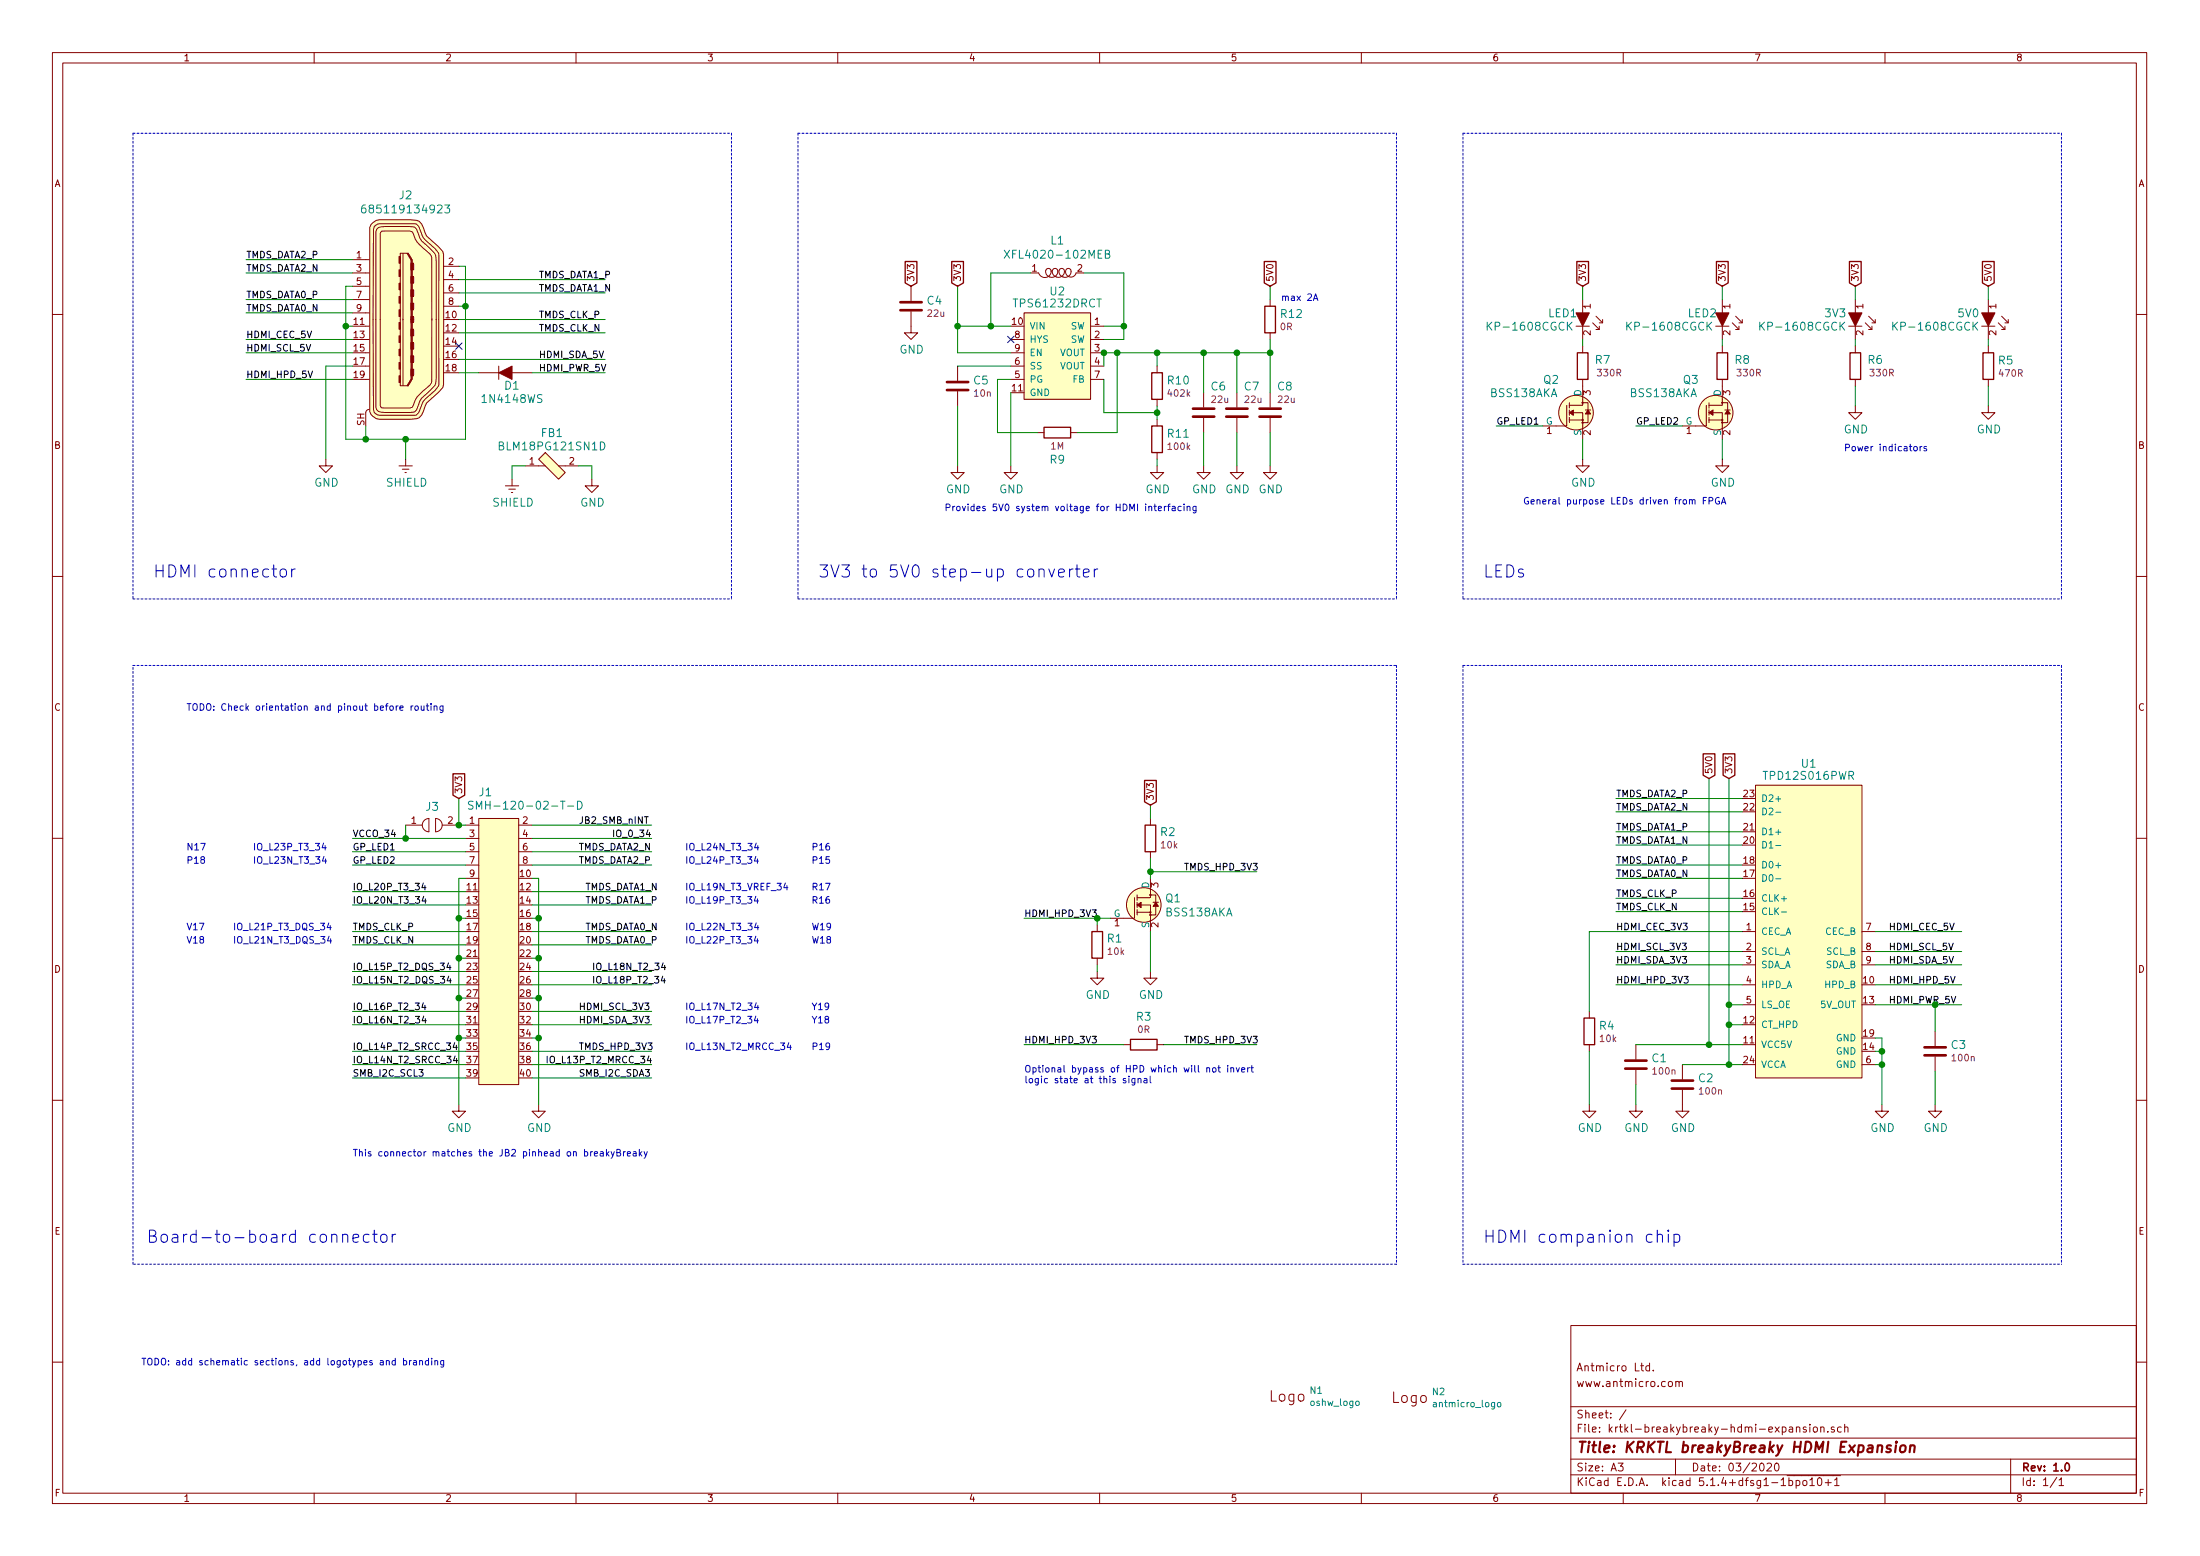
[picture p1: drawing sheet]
EESchema Schematic File Version 4
LIBS:krtkl-breakybreaky-hdmi-expansion-cache
EELAYER 30 0
EELAYER END
$Descr A3 16535 11693
encoding utf-8
Sheet 1 1
Title "KRKTL breakyBreaky HDMI Expansion"
Date "03/2020"
Rev "1.0"
Comp ""
Comment1 "www.antmicro.com"
Comment2 "Antmicro Ltd."
Comment3 ""
Comment4 ""
$EndDescr
$Comp
L antmicroResistors0402:R_10k_0402 R1
U 1 1
P 8250 7100
F 0 "R1" V 8295 7030 60  0000 R CNN
F 1 "R_10k_0402" H 8250 6950 60  0001 C CNN
F 2 "antmicro-footprints:0402-res" H 8450 7300 60  0001 L CNN
F 3 "" H 8250 7100 50  0001 C CNN
F 4 "VISHAY" H 8450 7500 60  0001 L CNN "Manufacturer"
F 5 "CRCW040210K0FKEDHP" H 8450 7400 60  0001 L CNN "MPN"
F 6 "10k" V 8197 7030 50  0000 R CNN "Val"
	1    8250 7100
	0    -1   -1   0   
$EndComp
$Comp
L antmicroTransistorsFETsMOSFETsSingle:BSS138AKA Q1
U 1 1
P 8650 6800
F 0 "Q1" H 8758 6853 60  0000 L CNN
F 1 "BSS138AKA" H 8758 6747 60  0000 L CNN
F 2 "antmicro-footprints:SOT-23-3" H 8850 7000 60  0001 L CNN
F 3 "https://www.onsemi.com/pub/Collateral/BSS138-D.PDF" H 8850 7100 60  0001 L CNN
F 4 "BSS138AKA" H 8850 7300 60  0001 L CNN "MPN"
F 5 "ON Semiconductor" H 8850 7900 60  0001 L CNN "Manufacturer"
	1    8650 6800
	1    0    0    -1  
$EndComp
Wire Wire Line
	2650 1950 1850 1950
Wire Wire Line
	2650 2050 1850 2050
Wire Wire Line
	2650 2250 1850 2250
Wire Wire Line
	2650 2350 1850 2350
Wire Wire Line
	2650 2550 1850 2550
Wire Wire Line
	2650 2650 1850 2650
Wire Wire Line
	2650 2850 1850 2850
Text Label 1850 1950 0    50   ~ 0
TMDS_DATA2_P
Text Label 1850 2050 0    50   ~ 0
TMDS_DATA2_N
Text Label 1850 2250 0    50   ~ 0
TMDS_DATA0_P
Text Label 1850 2350 0    50   ~ 0
TMDS_DATA0_N
Text Label 1850 2550 0    50   ~ 0
HDMI_CEC_5V
Text Label 1850 2650 0    50   ~ 0
HDMI_SCL_5V
Text Label 1850 2850 0    50   ~ 0
HDMI_HPD_5V
Wire Wire Line
	2650 2750 2450 2750
NoConn ~ 3450 2600
Wire Wire Line
	3450 2000 3500 2000
Wire Wire Line
	3500 2000 3500 2300
Wire Wire Line
	3450 2300 3500 2300
Connection ~ 3500 2300
Wire Wire Line
	3450 2800 3600 2800
$Comp
L power:GND #PWR03
U 1 1
P 2450 3450
F 0 "#PWR03" H 2450 3200 50  0001 C CNN
F 1 "GND" H 2455 3277 60  0000 C CNN
F 2 "" H 2450 3450 50  0001 C CNN
F 3 "" H 2450 3450 50  0001 C CNN
	1    2450 3450
	1    0    0    -1  
$EndComp
Wire Wire Line
	8350 6900 8250 6900
Text Label 7700 6900 0    50   ~ 0
HDMI_HPD_3V3
Wire Wire Line
	8250 6950 8250 6900
Connection ~ 8250 6900
Wire Wire Line
	8250 6900 7700 6900
Wire Wire Line
	8250 7250 8250 7300
Wire Wire Line
	8650 7000 8650 7300
$Comp
L power:GND #PWR01
U 1 1
P 8250 7300
F 0 "#PWR01" H 8250 7050 50  0001 C CNN
F 1 "GND" H 8255 7127 60  0000 C CNN
F 2 "" H 8250 7300 50  0001 C CNN
F 3 "" H 8250 7300 50  0001 C CNN
	1    8250 7300
	1    0    0    -1  
$EndComp
$Comp
L power:GND #PWR02
U 1 1
P 8650 7300
F 0 "#PWR02" H 8650 7050 50  0001 C CNN
F 1 "GND" H 8655 7127 60  0000 C CNN
F 2 "" H 8650 7300 50  0001 C CNN
F 3 "" H 8650 7300 50  0001 C CNN
	1    8650 7300
	1    0    0    -1  
$EndComp
Text GLabel 8650 6050 1    50   Input ~ 0
3V3
$Comp
L antmicroRectangularConnectorsHeadersFemalePins:SMH-120-02-T-D J1
U 1 1
P 3600 6150
F 0 "J1" H 3650 6350 60  0000 C CNN
F 1 "SMH-120-02-T-D" H 3950 6250 60  0000 C CNN
F 2 "antmicro-footprints:SMH-120-02-T-D" H 3200 3990 60  0001 L CNN
F 3 "https://www.samtec.com/products/smh-120-02-t-d" H 4600 5400 60  0001 L CNN
F 4 "SMH-120-02-T-D" H 3300 4250 60  0001 L CNN "MPN"
F 5 "SAMTEC" H 3450 4150 60  0001 L CNN "Manufacturer"
	1    3600 6150
	1    0    0    -1  
$EndComp
$Comp
L antmicroInterfaceControllers:TPD12S016PWR U1
U 1 1
P 13200 5900
F 0 "U1" H 13600 6065 60  0000 C CNN
F 1 "TPD12S016PWR" H 13600 5974 60  0000 C CNN
F 2 "antmicro-footprints:TPD12S016PWR" H 13200 5900 50  0001 C CNN
F 3 "http://www.ti.com/lit/ds/symlink/tpd12s016.pdf" H 13200 5900 50  0001 C CNN
	1    13200 5900
	1    0    0    -1  
$EndComp
Wire Wire Line
	3500 6400 2650 6400
Wire Wire Line
	3500 6500 2650 6500
Wire Wire Line
	3500 6700 2650 6700
Wire Wire Line
	3500 6800 2650 6800
Wire Wire Line
	3500 7000 2650 7000
Wire Wire Line
	3500 7100 2650 7100
Wire Wire Line
	3500 7300 2650 7300
Wire Wire Line
	3500 7400 2650 7400
Wire Wire Line
	3500 7600 2650 7600
Wire Wire Line
	3500 7700 2650 7700
Wire Wire Line
	3500 7900 2650 7900
Wire Wire Line
	4900 6200 4000 6200
Wire Wire Line
	4900 6300 4000 6300
Wire Wire Line
	4900 6400 4000 6400
Wire Wire Line
	4900 6500 4000 6500
Wire Wire Line
	4900 6700 4000 6700
Wire Wire Line
	4900 6800 4000 6800
Wire Wire Line
	4900 7000 4000 7000
Wire Wire Line
	4900 7100 4000 7100
Wire Wire Line
	4900 7300 4000 7300
Wire Wire Line
	4900 7400 4000 7400
Wire Wire Line
	4900 7600 4000 7600
Wire Wire Line
	4900 7700 4000 7700
Wire Wire Line
	4900 7900 4000 7900
Wire Wire Line
	4900 8000 4000 8000
Wire Wire Line
	4900 8100 4000 8100
Wire Wire Line
	3500 8000 2650 8000
Wire Wire Line
	3500 8100 2650 8100
Text Label 2650 6300 0    50   ~ 0
VCCO_34
Text Label 2650 6700 0    50   ~ 0
IO_L20P_T3_34
Text Label 2650 6800 0    50   ~ 0
IO_L20N_T3_34
Text Label 2650 7300 0    50   ~ 0
IO_L15P_T2_DQS_34
Text Label 2650 7400 0    50   ~ 0
IO_L15N_T2_DQS_34
Text Label 2650 7600 0    50   ~ 0
IO_L16P_T2_34
Text Label 2650 7700 0    50   ~ 0
IO_L16N_T2_34
Text Label 2650 7900 0    50   ~ 0
IO_L14P_T2_SRCC_34
Text Label 2650 8000 0    50   ~ 0
IO_L14N_T2_SRCC_34
Text Label 2650 8100 0    50   ~ 0
SMB_I2C_SCL3
Text Label 4600 6300 0    50   ~ 0
IO_0_34
Text Label 4100 8000 0    50   ~ 0
IO_L13P_T2_MRCC_34
Text Label 4350 8100 0    50   ~ 0
SMB_I2C_SDA3
Text Label 4350 6200 0    50   ~ 0
JB2_SMB_nINT
Wire Wire Line
	3500 6600 3450 6600
Wire Wire Line
	3450 6600 3450 6900
Wire Wire Line
	4000 6600 4050 6600
Wire Wire Line
	4050 6600 4050 6900
Wire Wire Line
	3500 7800 3450 7800
Connection ~ 3450 7800
Wire Wire Line
	3450 7800 3450 8300
Wire Wire Line
	3500 7500 3450 7500
Connection ~ 3450 7500
Wire Wire Line
	3450 7500 3450 7800
Wire Wire Line
	3500 7200 3450 7200
Connection ~ 3450 7200
Wire Wire Line
	3450 7200 3450 7500
Wire Wire Line
	3500 6900 3450 6900
Connection ~ 3450 6900
Wire Wire Line
	3450 6900 3450 7200
Wire Wire Line
	4000 6900 4050 6900
Connection ~ 4050 6900
Wire Wire Line
	4050 6900 4050 7200
Wire Wire Line
	4000 7200 4050 7200
Connection ~ 4050 7200
Wire Wire Line
	4050 7200 4050 7500
Wire Wire Line
	4000 7500 4050 7500
Connection ~ 4050 7500
Wire Wire Line
	4050 7500 4050 7800
Wire Wire Line
	4000 7800 4050 7800
Connection ~ 4050 7800
Wire Wire Line
	4050 7800 4050 8300
$Comp
L power:GND #PWR06
U 1 1
P 3450 8300
F 0 "#PWR06" H 3450 8050 50  0001 C CNN
F 1 "GND" H 3455 8127 60  0000 C CNN
F 2 "" H 3450 8300 50  0001 C CNN
F 3 "" H 3450 8300 50  0001 C CNN
	1    3450 8300
	1    0    0    -1  
$EndComp
$Comp
L power:GND #PWR07
U 1 1
P 4050 8300
F 0 "#PWR07" H 4050 8050 50  0001 C CNN
F 1 "GND" H 4055 8127 60  0000 C CNN
F 2 "" H 4050 8300 50  0001 C CNN
F 3 "" H 4050 8300 50  0001 C CNN
	1    4050 8300
	1    0    0    -1  
$EndComp
Text Label 12150 6000 0    50   ~ 0
TMDS_DATA2_P
Text Label 12150 6100 0    50   ~ 0
TMDS_DATA2_N
Text Label 12150 6250 0    50   ~ 0
TMDS_DATA1_P
Text Label 12150 6350 0    50   ~ 0
TMDS_DATA1_N
Text Label 12150 6500 0    50   ~ 0
TMDS_DATA0_P
Text Label 12150 6600 0    50   ~ 0
TMDS_DATA0_N
Text Label 12150 6750 0    50   ~ 0
TMDS_CLK_P
Text Label 12150 6850 0    50   ~ 0
TMDS_CLK_N
Text Label 12150 7000 0    50   ~ 0
HDMI_CEC_3V3
Text Label 12150 7150 0    50   ~ 0
HDMI_SCL_3V3
Text Label 12150 7250 0    50   ~ 0
HDMI_SDA_3V3
Text Label 12150 7400 0    50   ~ 0
HDMI_HPD_3V3
Text Label 14200 7000 0    50   ~ 0
HDMI_CEC_5V
Text Label 14200 7150 0    50   ~ 0
HDMI_SCL_5V
Text Label 14200 7250 0    50   ~ 0
HDMI_SDA_5V
Text Label 14200 7400 0    50   ~ 0
HDMI_HPD_5V
Wire Wire Line
	13100 6000 12150 6000
Wire Wire Line
	13100 6100 12150 6100
Wire Wire Line
	13100 6250 12150 6250
Wire Wire Line
	13100 6350 12150 6350
Wire Wire Line
	13100 6500 12150 6500
Wire Wire Line
	13100 6600 12150 6600
Wire Wire Line
	13100 6750 12150 6750
Wire Wire Line
	13100 6850 12150 6850
Wire Wire Line
	13100 7000 11950 7000
Wire Wire Line
	13100 7150 12150 7150
Wire Wire Line
	13100 7250 12150 7250
Wire Wire Line
	13100 7400 12150 7400
$Comp
L antmicroCapacitors0402:C_100n_0402_6V3 C1
U 1 1
P 12300 8000
F 0 "C1" H 12185 7955 60  0000 R CNN
F 1 "C_100n_0402_6V3" H 12300 7850 60  0001 C CNN
F 2 "antmicro-footprints:0402-cap" H 12500 8200 60  0001 L CNN
F 3 "" H 12300 8000 50  0001 C CNN
F 4 "Walsin" H 12500 8400 60  0001 L CNN "Manufacturer"
F 5 "0402X104K6R3CT" H 12500 8300 60  0001 L CNN "MPN"
F 6 "100n" H 12185 8053 50  0000 R CNN "Val"
	1    12300 8000
	-1   0    0    1   
$EndComp
$Comp
L antmicroCapacitors0402:C_100n_0402_6V3 C2
U 1 1
P 12650 8150
F 0 "C2" H 12535 8105 60  0000 R CNN
F 1 "C_100n_0402_6V3" H 12650 8000 60  0001 C CNN
F 2 "antmicro-footprints:0402-cap" H 12850 8350 60  0001 L CNN
F 3 "" H 12650 8150 50  0001 C CNN
F 4 "Walsin" H 12850 8550 60  0001 L CNN "Manufacturer"
F 5 "0402X104K6R3CT" H 12850 8450 60  0001 L CNN "MPN"
F 6 "100n" H 12535 8203 50  0000 R CNN "Val"
	1    12650 8150
	-1   0    0    1   
$EndComp
Wire Wire Line
	12300 7850 12850 7850
Wire Wire Line
	12650 8000 13000 8000
Wire Wire Line
	12300 8150 12300 8300
$Comp
L power:GND #PWR011
U 1 1
P 12300 8300
F 0 "#PWR011" H 12300 8050 50  0001 C CNN
F 1 "GND" H 12305 8127 60  0000 C CNN
F 2 "" H 12300 8300 50  0001 C CNN
F 3 "" H 12300 8300 50  0001 C CNN
	1    12300 8300
	1    0    0    -1  
$EndComp
$Comp
L power:GND #PWR012
U 1 1
P 12650 8300
F 0 "#PWR012" H 12650 8050 50  0001 C CNN
F 1 "GND" H 12655 8127 60  0000 C CNN
F 2 "" H 12650 8300 50  0001 C CNN
F 3 "" H 12650 8300 50  0001 C CNN
	1    12650 8300
	1    0    0    -1  
$EndComp
Wire Wire Line
	13000 8000 13000 7700
Connection ~ 13000 8000
Wire Wire Line
	13000 8000 13100 8000
Wire Wire Line
	12850 7850 12850 5850
Connection ~ 12850 7850
Wire Wire Line
	12850 7850 13100 7850
Wire Wire Line
	13100 7700 13000 7700
Connection ~ 13000 7700
Wire Wire Line
	13000 7700 13000 7550
Wire Wire Line
	13100 7550 13000 7550
Connection ~ 13000 7550
Wire Wire Line
	13000 7550 13000 5850
Text GLabel 13000 5850 1    50   Input ~ 0
3V3
Text GLabel 12850 5850 1    50   Input ~ 0
5V0
Wire Wire Line
	14100 7000 14750 7000
Wire Wire Line
	14100 7150 14750 7150
Wire Wire Line
	14100 7250 14750 7250
Wire Wire Line
	14100 7400 14750 7400
Wire Wire Line
	14100 7550 14550 7550
Text Label 14200 7550 0    50   ~ 0
HDMI_PWR_5V
$Comp
L antmicroCapacitors0402:C_100n_0402_6V3 C3
U 1 1
P 14550 7900
F 0 "C3" H 14435 7855 60  0000 R CNN
F 1 "C_100n_0402_6V3" H 14550 7750 60  0001 C CNN
F 2 "antmicro-footprints:0402-cap" H 14750 8100 60  0001 L CNN
F 3 "" H 14550 7900 50  0001 C CNN
F 4 "Walsin" H 14750 8300 60  0001 L CNN "Manufacturer"
F 5 "0402X104K6R3CT" H 14750 8200 60  0001 L CNN "MPN"
F 6 "100n" H 14435 7953 50  0000 R CNN "Val"
	1    14550 7900
	-1   0    0    1   
$EndComp
Wire Wire Line
	14550 7750 14550 7550
Connection ~ 14550 7550
Wire Wire Line
	14550 7550 14750 7550
Wire Wire Line
	14550 8050 14550 8300
Wire Wire Line
	14100 7800 14150 7800
Wire Wire Line
	14150 7800 14150 7900
Wire Wire Line
	14100 7900 14150 7900
Connection ~ 14150 7900
Wire Wire Line
	14150 7900 14150 8000
Wire Wire Line
	14100 8000 14150 8000
Connection ~ 14150 8000
Wire Wire Line
	14150 8000 14150 8300
$Comp
L power:GND #PWR015
U 1 1
P 14150 8300
F 0 "#PWR015" H 14150 8050 50  0001 C CNN
F 1 "GND" H 14155 8127 60  0000 C CNN
F 2 "" H 14150 8300 50  0001 C CNN
F 3 "" H 14150 8300 50  0001 C CNN
	1    14150 8300
	1    0    0    -1  
$EndComp
$Comp
L power:GND #PWR017
U 1 1
P 14550 8300
F 0 "#PWR017" H 14550 8050 50  0001 C CNN
F 1 "GND" H 14555 8127 60  0000 C CNN
F 2 "" H 14550 8300 50  0001 C CNN
F 3 "" H 14550 8300 50  0001 C CNN
	1    14550 8300
	1    0    0    -1  
$EndComp
$Comp
L antmicroResistors0402:R_10k_0402 R4
U 1 1
P 11950 7750
F 0 "R4" V 11905 7820 60  0000 L CNN
F 1 "R_10k_0402" H 11950 7600 60  0001 C CNN
F 2 "antmicro-footprints:0402-res" H 12150 7950 60  0001 L CNN
F 3 "" H 11950 7750 50  0001 C CNN
F 4 "VISHAY" H 12150 8150 60  0001 L CNN "Manufacturer"
F 5 "CRCW040210K0FKEDHP" H 12150 8050 60  0001 L CNN "MPN"
F 6 "10k" V 12003 7820 50  0000 L CNN "Val"
	1    11950 7750
	0    1    1    0   
$EndComp
$Comp
L power:GND #PWR09
U 1 1
P 11950 8300
F 0 "#PWR09" H 11950 8050 50  0001 C CNN
F 1 "GND" H 11955 8127 60  0000 C CNN
F 2 "" H 11950 8300 50  0001 C CNN
F 3 "" H 11950 8300 50  0001 C CNN
	1    11950 8300
	1    0    0    -1  
$EndComp
Wire Wire Line
	11950 7000 11950 7600
Wire Wire Line
	11950 7900 11950 8300
Text GLabel 3450 6000 1    50   Input ~ 0
3V3
Text Label 4350 6500 0    50   ~ 0
TMDS_DATA2_P
Text Label 4350 6400 0    50   ~ 0
TMDS_DATA2_N
Text Label 4400 6800 0    50   ~ 0
TMDS_DATA1_P
Text Label 4400 7000 0    50   ~ 0
TMDS_DATA0_N
Text Label 4400 7100 0    50   ~ 0
TMDS_DATA0_P
Text Label 4400 6700 0    50   ~ 0
TMDS_DATA1_N
Text Label 4450 7400 0    50   ~ 0
IO_L18P_T2_34
Text Label 4450 7300 0    50   ~ 0
IO_L18N_T2_34
Text Label 4350 7600 0    50   ~ 0
HDMI_SCL_3V3
Text Label 4350 7700 0    50   ~ 0
HDMI_SDA_3V3
Text Notes 5150 6400 0    50   ~ 0
IO_L24N_T3_34
Text Notes 5150 6500 0    50   ~ 0
IO_L24P_T3_34
Text Notes 5150 6700 0    50   ~ 0
IO_L19N_T3_VREF_34
Text Notes 5150 6800 0    50   ~ 0
IO_L19P_T3_34
Text Notes 5150 7000 0    50   ~ 0
IO_L22N_T3_34
Text Notes 5150 7100 0    50   ~ 0
IO_L22P_T3_34
Text Notes 5150 7600 0    50   ~ 0
IO_L17N_T2_34
Text Notes 5150 7700 0    50   ~ 0
IO_L17P_T2_34
Wire Wire Line
	3500 6200 3450 6200
Wire Wire Line
	3450 6200 3450 6000
Wire Wire Line
	3500 6300 3050 6300
$Comp
L antmicroDCDCConverters:TPS61232DRCT U2
U 1 1
P 7950 2950
F 0 "U2" H 7950 3715 60  0000 C CNN
F 1 "TPS61232DRCT" H 7950 3624 60  0000 C CNN
F 2 "antmicro-footprints:VSON-10-1EP_3x3mm" H 7850 2750 50  0001 C CNN
F 3 "http://www.ti.com/lit/ds/symlink/tps61232.pdf" H 7950 2850 50  0001 C CNN
	1    7950 2950
	1    0    0    -1  
$EndComp
Wire Wire Line
	7600 2450 7450 2450
Wire Wire Line
	7200 2450 7200 2150
Text GLabel 7200 2150 1    50   Input ~ 0
3V3
Text GLabel 6850 2150 1    50   Input ~ 0
3V3
$Comp
L power:GND #PWR018
U 1 1
P 6850 2450
F 0 "#PWR018" H 6850 2200 50  0001 C CNN
F 1 "GND" H 6855 2277 60  0000 C CNN
F 2 "" H 6850 2450 50  0001 C CNN
F 3 "" H 6850 2450 50  0001 C CNN
	1    6850 2450
	1    0    0    -1  
$EndComp
Wire Wire Line
	7600 2650 7200 2650
Wire Wire Line
	7200 2650 7200 2450
Connection ~ 7200 2450
Wire Wire Line
	7600 2950 7600 3500
$Comp
L power:GND #PWR020
U 1 1
P 7600 3500
F 0 "#PWR020" H 7600 3250 50  0001 C CNN
F 1 "GND" H 7605 3327 60  0000 C CNN
F 2 "" H 7600 3500 50  0001 C CNN
F 3 "" H 7600 3500 50  0001 C CNN
	1    7600 3500
	1    0    0    -1  
$EndComp
$Comp
L antmicroCapacitors0402:C_10n_0402 C5
U 1 1
P 7200 2900
F 0 "C5" H 7315 2945 60  0000 L CNN
F 1 "C_10n_0402" H 7200 2750 60  0001 C CNN
F 2 "antmicro-footprints:0402-cap" H 7400 3100 60  0001 L CNN
F 3 "" H 7200 2900 50  0001 C CNN
F 4 "AVX" H 7400 3300 60  0001 L CNN "Manufacturer"
F 5 "04025G103ZAT2A" H 7400 3200 60  0001 L CNN "MPN"
F 6 "10n" H 7315 2847 50  0000 L CNN "Val"
	1    7200 2900
	1    0    0    -1  
$EndComp
Wire Wire Line
	7600 2750 7200 2750
Wire Wire Line
	7200 3050 7200 3500
$Comp
L power:GND #PWR019
U 1 1
P 7200 3500
F 0 "#PWR019" H 7200 3250 50  0001 C CNN
F 1 "GND" H 7205 3327 60  0000 C CNN
F 2 "" H 7200 3500 50  0001 C CNN
F 3 "" H 7200 3500 50  0001 C CNN
	1    7200 3500
	1    0    0    -1  
$EndComp
NoConn ~ 7600 2550
Wire Wire Line
	7600 2850 7500 2850
Wire Wire Line
	7500 2850 7500 3250
Wire Wire Line
	7500 3250 7800 3250
$Comp
L antmicroResistors0603:R_1M_0603 R9
U 1 1
P 7950 3250
F 0 "R9" H 7950 3050 60  0000 C CNN
F 1 "R_1M_0603" H 7950 3100 60  0001 C CNN
F 2 "antmicro-footprints:0603-res" H 8150 3450 60  0001 L CNN
F 3 "" H 7950 3250 50  0001 C CNN
F 4 "BOURNS" H 8150 3650 60  0001 L CNN "Manufacturer"
F 5 "CR0603-JW-105GLF" H 8150 3550 60  0001 L CNN "MPN"
F 6 "1M" H 7950 3150 50  0000 C CNN "Val"
	1    7950 3250
	1    0    0    -1  
$EndComp
Wire Wire Line
	8300 2650 8400 2650
Connection ~ 7450 2450
Wire Wire Line
	7450 2450 7200 2450
$Comp
L antmicroFixedInductors:XFL4020-102MEB L1
U 1 1
P 7950 2050
F 0 "L1" H 7950 2297 60  0000 C CNN
F 1 "XFL4020-102MEB" H 7950 2191 60  0000 C CNN
F 2 "antmicro-footprints:XFL4020-102MEB" H 8150 2250 60  0001 L CNN
F 3 "" H 8150 2350 60  0001 L CNN
F 4 "XFL4020-102MEB" H 8150 2550 60  0001 L CNN "MPN"
F 5 "Coilcraft" H 8150 3150 60  0001 L CNN "Manufacturer"
	1    7950 2050
	1    0    0    -1  
$EndComp
Wire Wire Line
	7750 2050 7450 2050
Wire Wire Line
	7450 2050 7450 2450
Wire Wire Line
	8150 2050 8450 2050
Connection ~ 8400 2650
Wire Wire Line
	8400 2650 8700 2650
$Comp
L antmicroResistors0402:R_100k_0402 R11
U 1 1
P 8700 3300
F 0 "R11" V 8655 3370 60  0000 L CNN
F 1 "R_100k_0402" H 8700 3150 60  0001 C CNN
F 2 "antmicro-footprints:0402-res" H 8900 3500 60  0001 L CNN
F 3 "" H 8700 3300 50  0001 C CNN
F 4 "VISHAY" H 8900 3700 60  0001 L CNN "Manufacturer"
F 5 "CRCW0402100KFKEDHP" H 8900 3600 60  0001 L CNN "MPN"
F 6 "100k" V 8753 3370 50  0000 L CNN "Val"
	1    8700 3300
	0    1    1    0   
$EndComp
$Comp
L antmicroResistors0402:R_402k_0402 R10
U 1 1
P 8700 2900
F 0 "R10" V 8655 2970 60  0000 L CNN
F 1 "R_402k_0402" H 8700 2750 60  0001 C CNN
F 2 "antmicro-footprints:0402-res" H 8900 3100 60  0001 L CNN
F 3 "" H 8700 2900 50  0001 C CNN
F 4 "VISHAY" H 8900 3300 60  0001 L CNN "Manufacturer"
F 5 "CRCW0402402KFKED" H 8900 3200 60  0001 L CNN "MPN"
F 6 "402k" V 8753 2970 50  0000 L CNN "Val"
	1    8700 2900
	0    1    1    0   
$EndComp
Wire Wire Line
	8700 3050 8700 3100
Wire Wire Line
	8300 2850 8300 3100
Wire Wire Line
	8300 3100 8700 3100
Connection ~ 8700 3100
Wire Wire Line
	8700 3100 8700 3150
Wire Wire Line
	8700 2750 8700 2650
Connection ~ 8700 2650
Wire Wire Line
	8700 3450 8700 3500
$Comp
L power:GND #PWR021
U 1 1
P 8700 3500
F 0 "#PWR021" H 8700 3250 50  0001 C CNN
F 1 "GND" H 8705 3327 60  0000 C CNN
F 2 "" H 8700 3500 50  0001 C CNN
F 3 "" H 8700 3500 50  0001 C CNN
	1    8700 3500
	1    0    0    -1  
$EndComp
Wire Wire Line
	8100 3250 8400 3250
Wire Wire Line
	8400 3250 8400 2650
Wire Wire Line
	8300 2750 8300 2650
Connection ~ 8300 2650
$Comp
L antmicroCapacitorsmisc:C_22u_0805_10V C6
U 1 1
P 9050 3100
F 0 "C6" H 9100 3300 60  0000 L CNN
F 1 "C_22u_0805_10V" H 9050 2950 60  0001 C CNN
F 2 "antmicro-footprints:0805-cap" H 9250 3300 60  0001 L CNN
F 3 "" H 9050 3100 50  0001 C CNN
F 4 "AVX" H 9250 3500 60  0001 L CNN "Manufacturer"
F 5 "0805ZD226MAT2A" H 9250 3400 60  0001 L CNN "MPN"
F 6 "22u" H 9100 3200 50  0000 L CNN "Val"
	1    9050 3100
	1    0    0    -1  
$EndComp
$Comp
L antmicroCapacitorsmisc:C_22u_0805_10V C7
U 1 1
P 9300 3100
F 0 "C7" H 9350 3300 60  0000 L CNN
F 1 "C_22u_0805_10V" H 9300 2950 60  0001 C CNN
F 2 "antmicro-footprints:0805-cap" H 9500 3300 60  0001 L CNN
F 3 "" H 9300 3100 50  0001 C CNN
F 4 "AVX" H 9500 3500 60  0001 L CNN "Manufacturer"
F 5 "0805ZD226MAT2A" H 9500 3400 60  0001 L CNN "MPN"
F 6 "22u" H 9350 3200 50  0000 L CNN "Val"
	1    9300 3100
	1    0    0    -1  
$EndComp
$Comp
L antmicroCapacitorsmisc:C_22u_0805_10V C8
U 1 1
P 9550 3100
F 0 "C8" H 9600 3300 60  0000 L CNN
F 1 "C_22u_0805_10V" H 9550 2950 60  0001 C CNN
F 2 "antmicro-footprints:0805-cap" H 9750 3300 60  0001 L CNN
F 3 "" H 9550 3100 50  0001 C CNN
F 4 "AVX" H 9750 3500 60  0001 L CNN "Manufacturer"
F 5 "0805ZD226MAT2A" H 9750 3400 60  0001 L CNN "MPN"
F 6 "22u" H 9600 3200 50  0000 L CNN "Val"
	1    9550 3100
	1    0    0    -1  
$EndComp
$Comp
L antmicroCapacitorsmisc:C_22u_0805 C4
U 1 1
P 6850 2300
F 0 "C4" H 6965 2345 60  0000 L CNN
F 1 "C_22u_0805" H 6850 2150 60  0001 C CNN
F 2 "antmicro-footprints:0805-cap" H 7050 2500 60  0001 L CNN
F 3 "" H 6850 2300 50  0001 C CNN
F 4 "MULTICOMP" H 7050 2700 60  0001 L CNN "Manufacturer"
F 5 "MC0805X226M6R3CT" H 7050 2600 60  0001 L CNN "MPN"
F 6 "22u" H 6965 2247 50  0000 L CNN "Val"
	1    6850 2300
	1    0    0    -1  
$EndComp
$Comp
L power:GND #PWR022
U 1 1
P 9050 3500
F 0 "#PWR022" H 9050 3250 50  0001 C CNN
F 1 "GND" H 9055 3327 60  0000 C CNN
F 2 "" H 9050 3500 50  0001 C CNN
F 3 "" H 9050 3500 50  0001 C CNN
	1    9050 3500
	1    0    0    -1  
$EndComp
$Comp
L power:GND #PWR023
U 1 1
P 9300 3500
F 0 "#PWR023" H 9300 3250 50  0001 C CNN
F 1 "GND" H 9305 3327 60  0000 C CNN
F 2 "" H 9300 3500 50  0001 C CNN
F 3 "" H 9300 3500 50  0001 C CNN
	1    9300 3500
	1    0    0    -1  
$EndComp
$Comp
L power:GND #PWR024
U 1 1
P 9550 3500
F 0 "#PWR024" H 9550 3250 50  0001 C CNN
F 1 "GND" H 9555 3327 60  0000 C CNN
F 2 "" H 9550 3500 50  0001 C CNN
F 3 "" H 9550 3500 50  0001 C CNN
	1    9550 3500
	1    0    0    -1  
$EndComp
Wire Wire Line
	8300 2550 8450 2550
Wire Wire Line
	8450 2550 8450 2450
Wire Wire Line
	8300 2450 8450 2450
Connection ~ 8450 2450
Wire Wire Line
	8450 2450 8450 2050
Text GLabel 9550 2150 1    50   Input ~ 0
5V0
Text Notes 5150 7900 0    50   ~ 0
IO_L13N_T2_MRCC_34
$Comp
L antmicroLEDIndicationDiscrete:KP-1608CGCK LED1
U 1 1
P 11900 2450
F 0 "LED1" V 11800 2300 60  0000 C CNN
F 1 "KP-1608CGCK" V 11900 2050 60  0000 C CNN
F 2 "antmicro-footprints:LED_0603" H 12100 2650 60  0001 L CNN
F 3 "http://www.farnell.com/datasheets/2045956.pdf" H 12100 2750 60  0001 L CNN
F 4 "KP-1608CGCK" H 12100 2950 60  0001 L CNN "MPN"
F 5 "KINGBRIGHT" H 12110 3070 60  0001 L CNN "Manufacturer"
	1    11900 2450
	0    1    1    0   
$EndComp
$Comp
L antmicroResistors0402:R_330R_0402 R7
U 1 1
P 11900 2750
F 0 "R7" V 11850 2900 60  0000 C CNN
F 1 "R_330R_0402" H 11900 2600 60  0001 C CNN
F 2 "antmicro-footprints:0402-res" H 12100 2950 60  0001 L CNN
F 3 "" H 11900 2750 50  0001 C CNN
F 4 "MULTICOMP" H 12100 3150 60  0001 L CNN "Manufacturer"
F 5 "MCMR04X3300FTL" H 12100 3050 60  0001 L CNN "MPN"
F 6 "330R" V 11950 2950 50  0000 C CNN "Val"
	1    11900 2750
	0    1    1    0   
$EndComp
Wire Wire Line
	11900 2600 11900 2550
Wire Wire Line
	11900 2150 11900 2250
Text Notes 1900 6400 0    50   ~ 0
IO_L23P_T3_34
Text Notes 1900 6500 0    50   ~ 0
IO_L23N_T3_34
Text Label 2650 6400 0    50   ~ 0
GP_LED1
Text Label 2650 6500 0    50   ~ 0
GP_LED2
$Comp
L antmicroLEDIndicationDiscrete:KP-1608CGCK 3V3
U 1 1
P 13950 2450
F 0 "3V3" V 13850 2300 60  0000 C CNN
F 1 "KP-1608CGCK" V 13950 2050 60  0000 C CNN
F 2 "antmicro-footprints:LED_0603" H 14150 2650 60  0001 L CNN
F 3 "http://www.farnell.com/datasheets/2045956.pdf" H 14150 2750 60  0001 L CNN
F 4 "KP-1608CGCK" H 14150 2950 60  0001 L CNN "MPN"
F 5 "KINGBRIGHT" H 14160 3070 60  0001 L CNN "Manufacturer"
	1    13950 2450
	0    1    1    0   
$EndComp
$Comp
L antmicroResistors0402:R_330R_0402 R6
U 1 1
P 13950 2750
F 0 "R6" V 13900 2900 60  0000 C CNN
F 1 "R_330R_0402" H 13950 2600 60  0001 C CNN
F 2 "antmicro-footprints:0402-res" H 14150 2950 60  0001 L CNN
F 3 "" H 13950 2750 50  0001 C CNN
F 4 "MULTICOMP" H 14150 3150 60  0001 L CNN "Manufacturer"
F 5 "MCMR04X3300FTL" H 14150 3050 60  0001 L CNN "MPN"
F 6 "330R" V 14000 2950 50  0000 C CNN "Val"
	1    13950 2750
	0    1    1    0   
$EndComp
Wire Wire Line
	13950 2600 13950 2550
Text GLabel 13950 2150 1    50   Input ~ 0
3V3
Wire Wire Line
	13950 2150 13950 2250
$Comp
L power:GND #PWR013
U 1 1
P 13950 3050
F 0 "#PWR013" H 13950 2800 50  0001 C CNN
F 1 "GND" H 13955 2877 60  0000 C CNN
F 2 "" H 13950 3050 50  0001 C CNN
F 3 "" H 13950 3050 50  0001 C CNN
	1    13950 3050
	1    0    0    -1  
$EndComp
Wire Wire Line
	13950 2900 13950 3050
$Comp
L antmicroLEDIndicationDiscrete:KP-1608CGCK 5V0
U 1 1
P 14950 2450
F 0 "5V0" V 14850 2300 60  0000 C CNN
F 1 "KP-1608CGCK" V 14950 2050 60  0000 C CNN
F 2 "antmicro-footprints:LED_0603" H 15150 2650 60  0001 L CNN
F 3 "http://www.farnell.com/datasheets/2045956.pdf" H 15150 2750 60  0001 L CNN
F 4 "KP-1608CGCK" H 15150 2950 60  0001 L CNN "MPN"
F 5 "KINGBRIGHT" H 15160 3070 60  0001 L CNN "Manufacturer"
	1    14950 2450
	0    1    1    0   
$EndComp
Wire Wire Line
	14950 2600 14950 2550
Text GLabel 14950 2150 1    50   Input ~ 0
5V0
Wire Wire Line
	14950 2150 14950 2250
$Comp
L power:GND #PWR010
U 1 1
P 14950 3050
F 0 "#PWR010" H 14950 2800 50  0001 C CNN
F 1 "GND" H 14955 2877 60  0000 C CNN
F 2 "" H 14950 3050 50  0001 C CNN
F 3 "" H 14950 3050 50  0001 C CNN
	1    14950 3050
	1    0    0    -1  
$EndComp
$Comp
L antmicroResistors0402:R_470R_0402 R5
U 1 1
P 14950 2750
F 0 "R5" V 14905 2820 60  0000 L CNN
F 1 "R_470R_0402" H 14950 2600 60  0001 C CNN
F 2 "antmicro-footprints:0402-res" H 15150 2950 60  0001 L CNN
F 3 "" H 14950 2750 50  0001 C CNN
F 4 "VISHAY" H 15150 3150 60  0001 L CNN "Manufacturer"
F 5 "CRCW0402470RFKED." H 15150 3050 60  0001 L CNN "MPN"
F 6 "470R" V 15003 2820 50  0000 L CNN "Val"
	1    14950 2750
	0    1    1    0   
$EndComp
Wire Wire Line
	14950 2900 14950 3050
$Comp
L antmicroTransistorsFETsMOSFETsSingle:BSS138AKA Q2
U 1 1
P 11900 3100
F 0 "Q2" H 11600 3350 60  0000 L CNN
F 1 "BSS138AKA" H 11200 3250 60  0000 L CNN
F 2 "antmicro-footprints:SOT-23-3" H 12100 3300 60  0001 L CNN
F 3 "https://www.onsemi.com/pub/Collateral/BSS138-D.PDF" H 12100 3400 60  0001 L CNN
F 4 "BSS138AKA" H 12100 3600 60  0001 L CNN "MPN"
F 5 "ON Semiconductor" H 12100 4200 60  0001 L CNN "Manufacturer"
	1    11900 3100
	1    0    0    -1  
$EndComp
Wire Wire Line
	11900 3300 11900 3450
$Comp
L power:GND #PWR014
U 1 1
P 11900 3450
F 0 "#PWR014" H 11900 3200 50  0001 C CNN
F 1 "GND" H 11905 3277 60  0000 C CNN
F 2 "" H 11900 3450 50  0001 C CNN
F 3 "" H 11900 3450 50  0001 C CNN
	1    11900 3450
	1    0    0    -1  
$EndComp
Wire Wire Line
	11600 3200 11250 3200
Text Label 11250 3200 0    50   ~ 0
GP_LED1
$Comp
L antmicroLEDIndicationDiscrete:KP-1608CGCK LED2
U 1 1
P 12950 2450
F 0 "LED2" V 12850 2300 60  0000 C CNN
F 1 "KP-1608CGCK" V 12950 2050 60  0000 C CNN
F 2 "antmicro-footprints:LED_0603" H 13150 2650 60  0001 L CNN
F 3 "http://www.farnell.com/datasheets/2045956.pdf" H 13150 2750 60  0001 L CNN
F 4 "KP-1608CGCK" H 13150 2950 60  0001 L CNN "MPN"
F 5 "KINGBRIGHT" H 13160 3070 60  0001 L CNN "Manufacturer"
	1    12950 2450
	0    1    1    0   
$EndComp
$Comp
L antmicroResistors0402:R_330R_0402 R8
U 1 1
P 12950 2750
F 0 "R8" V 12900 2900 60  0000 C CNN
F 1 "R_330R_0402" H 12950 2600 60  0001 C CNN
F 2 "antmicro-footprints:0402-res" H 13150 2950 60  0001 L CNN
F 3 "" H 12950 2750 50  0001 C CNN
F 4 "MULTICOMP" H 13150 3150 60  0001 L CNN "Manufacturer"
F 5 "MCMR04X3300FTL" H 13150 3050 60  0001 L CNN "MPN"
F 6 "330R" V 13000 2950 50  0000 C CNN "Val"
	1    12950 2750
	0    1    1    0   
$EndComp
Wire Wire Line
	12950 2600 12950 2550
Wire Wire Line
	12950 2150 12950 2250
$Comp
L antmicroTransistorsFETsMOSFETsSingle:BSS138AKA Q3
U 1 1
P 12950 3100
F 0 "Q3" H 12650 3350 60  0000 L CNN
F 1 "BSS138AKA" H 12250 3250 60  0000 L CNN
F 2 "antmicro-footprints:SOT-23-3" H 13150 3300 60  0001 L CNN
F 3 "https://www.onsemi.com/pub/Collateral/BSS138-D.PDF" H 13150 3400 60  0001 L CNN
F 4 "BSS138AKA" H 13150 3600 60  0001 L CNN "MPN"
F 5 "ON Semiconductor" H 13150 4200 60  0001 L CNN "Manufacturer"
	1    12950 3100
	1    0    0    -1  
$EndComp
Wire Wire Line
	12950 3300 12950 3450
$Comp
L power:GND #PWR016
U 1 1
P 12950 3450
F 0 "#PWR016" H 12950 3200 50  0001 C CNN
F 1 "GND" H 12955 3277 60  0000 C CNN
F 2 "" H 12950 3450 50  0001 C CNN
F 3 "" H 12950 3450 50  0001 C CNN
	1    12950 3450
	1    0    0    -1  
$EndComp
Text GLabel 12950 2150 1    50   Input ~ 0
3V3
Wire Wire Line
	12650 3200 12300 3200
Text Label 12300 3200 0    50   ~ 0
GP_LED2
Text Notes 1100 9350 0    91   ~ 0
Board-to-board connector
Text Notes 11150 4350 0    91   ~ 0
LEDs
Text Notes 6150 4350 0    91   ~ 0
3V3 to 5V0 step-up converter
Text Notes 11150 9350 0    91   ~ 0
HDMI companion chip
Text Label 4350 7900 0    50   ~ 0
TMDS_HPD_3V3
Text Label 8900 6550 0    50   ~ 0
TMDS_HPD_3V3
Text Label 7700 7850 0    50   ~ 0
HDMI_HPD_3V3
Text Label 8900 7850 0    50   ~ 0
TMDS_HPD_3V3
$Comp
L antmicroResistors0402:R_0R_0402 R3
U 1 1
P 8600 7850
F 0 "R3" H 8600 8063 60  0000 C CNN
F 1 "R_0R_0402" H 8600 7700 60  0001 C CNN
F 2 "antmicro-footprints:0402-res" H 8800 8050 60  0001 L CNN
F 3 "" H 8600 7850 50  0001 C CNN
F 4 "PANASONIC" H 8800 8250 60  0001 L CNN "Manufacturer"
F 5 "ERJ2GE0R00X" H 8800 8150 60  0001 L CNN "MPN"
F 6 "0R" H 8600 7965 50  0000 C CNN "Val"
	1    8600 7850
	1    0    0    -1  
$EndComp
Wire Wire Line
	8450 7850 7700 7850
Wire Wire Line
	8750 7850 9450 7850
$Comp
L antmicroMechanicalParts:oshw_logo N1
U 1 1
P 9650 10450
F 0 "N1" H 9844 10453 50  0000 L CNN
F 1 "oshw_logo" H 9844 10362 50  0000 L CNN
F 2 "antmicro-footprints:oshw-logo" H 9670 10210 50  0001 C CNN
F 3 "" H 9650 10450 50  0001 C CNN
	1    9650 10450
	1    0    0    -1  
$EndComp
Text Notes 6100 6400 0    50   ~ 0
P16
Text Notes 6100 6500 0    50   ~ 0
P15
Text Notes 6100 6700 0    50   ~ 0
R17
Text Notes 6100 6800 0    50   ~ 0
R16
Text Notes 6100 7000 0    50   ~ 0
W19
Text Notes 6100 7100 0    50   ~ 0
W18
Text Notes 6100 7600 0    50   ~ 0
Y19
Text Notes 6100 7700 0    50   ~ 0
Y18
Text Notes 6100 7900 0    50   ~ 0
P19
Text Notes 1400 6500 0    50   ~ 0
P18
Text Notes 1400 6400 0    50   ~ 0
N17
$Comp
L antmicroMechanicalParts:antmicro_logo N2
U 1 1
P 10550 10550
F 0 "N2" H 10764 10643 50  0000 L CNN
F 1 "antmicro_logo" H 10764 10552 50  0000 L CNN
F 2 "antmicro-footprints:antmicro-logo_scaled_20mm" H 10450 10800 50  0001 C CNN
F 3 "" H 10550 10900 50  0001 C CNN
	1    10550 10550
	1    0    0    -1  
$EndComp
Text Notes 1400 5350 0    50   ~ 0
TODO: Check orientation and pinout before routing
Text Notes 7700 8150 0    50   ~ 0
Optional bypass of HPD which will not invert \nlogic state at this signal\n
Text Notes 1060 10270 0    50   ~ 0
TODO: add schematic sections, add logotypes and branding\n
Text Notes 11450 3800 0    50   ~ 0
General purpose LEDs driven from FPGA\n
Text Notes 14500 3400 2    50   ~ 0
Power indicators
Text Notes 7100 3850 0    50   ~ 0
Provides 5V0 system voltage for HDMI interfacing
Text Notes 9630 2270 0    50   ~ 0
max 2A
Text Notes 2650 8700 0    50   ~ 0
This connector matches the JB2 pinhead on breakyBreaky
Wire Wire Line
	2450 2750 2450 3450
Wire Wire Line
	2650 2150 2600 2150
Wire Wire Line
	2600 2150 2600 2450
Wire Wire Line
	2600 2450 2650 2450
Connection ~ 2600 2450
$Comp
L power:Earth SHIELD
U 1 1
P 3050 3450
F 0 "SHIELD" H 2900 3277 60  0000 L CNN
F 1 "Earth" H 3050 3300 50  0001 C CNN
F 2 "" H 3050 3450 50  0001 C CNN
F 3 "~" H 3050 3450 50  0001 C CNN
	1    3050 3450
	1    0    0    -1  
$EndComp
Wire Wire Line
	2600 3300 2750 3300
Wire Wire Line
	2600 2450 2600 3300
Wire Wire Line
	2750 3200 2750 3300
Connection ~ 2750 3300
Wire Wire Line
	2750 3300 3050 3300
Wire Wire Line
	3500 2300 3500 3300
Wire Wire Line
	3050 3450 3050 3300
Connection ~ 3050 3300
Wire Wire Line
	3050 3300 3500 3300
Wire Wire Line
	4000 2800 4550 2800
Text Label 4050 2800 0    50   ~ 0
HDMI_PWR_5V
Text Label 4050 2700 0    50   ~ 0
HDMI_SDA_5V
Text Label 4050 2500 0    50   ~ 0
TMDS_CLK_N
Text Label 4050 2400 0    50   ~ 0
TMDS_CLK_P
Text Label 4050 2200 0    50   ~ 0
TMDS_DATA1_N
Text Label 4050 2100 0    50   ~ 0
TMDS_DATA1_P
Wire Wire Line
	3450 2700 4550 2700
Wire Wire Line
	3450 2500 4550 2500
Wire Wire Line
	3450 2400 4550 2400
Wire Wire Line
	3450 2200 4550 2200
Wire Wire Line
	3450 2100 4550 2100
$Comp
L power:Earth SHIELD
U 1 1
P 3850 3600
F 0 "SHIELD" H 3700 3427 60  0000 L CNN
F 1 "Earth" H 3850 3450 50  0001 C CNN
F 2 "" H 3850 3600 50  0001 C CNN
F 3 "~" H 3850 3600 50  0001 C CNN
	1    3850 3600
	1    0    0    -1  
$EndComp
$Comp
L power:GND #PWR04
U 1 1
P 4450 3600
F 0 "#PWR04" H 4450 3350 50  0001 C CNN
F 1 "GND" H 4455 3427 60  0000 C CNN
F 2 "" H 4450 3600 50  0001 C CNN
F 3 "" H 4450 3600 50  0001 C CNN
	1    4450 3600
	1    0    0    -1  
$EndComp
$Comp
L antmicroFerriteBeadsandChips:BLM18PG121SN1D FB1
U 1 1
P 4150 3500
F 0 "FB1" H 4150 3750 60  0000 C CNN
F 1 "BLM18PG121SN1D" H 4150 3650 60  0000 C CNN
F 2 "antmicro-footprints:0603" H 4350 3700 60  0001 L CNN
F 3 "https://www.murata.com/en-us/products/productdata/8796738650142/ENFA0003.pdf" H 4350 3800 60  0001 L CNN
F 4 "BLM18PG121SN1D" H 4350 4000 60  0001 L CNN "MPN"
F 5 "Murata Electronics North America" H 4350 4600 60  0001 L CNN "Manufacturer"
	1    4150 3500
	1    0    0    -1  
$EndComp
Wire Wire Line
	3850 3600 3850 3500
Wire Wire Line
	3850 3500 3950 3500
Wire Wire Line
	4350 3500 4450 3500
Wire Wire Line
	4450 3500 4450 3600
$Comp
L antmicroShuntsJumpers:solder_jumper J3
U 1 1
P 3250 6200
F 0 "J3" H 3250 6341 60  0000 C CNN
F 1 "solder_jumper" H 3250 6100 50  0001 C CNN
F 2 "antmicro-footprints:SolderJumper-0.6x1.4mm" H 3450 6400 60  0001 L CNN
F 3 "" H 3450 6500 60  0001 L CNN
F 4 "None" H 3450 6500 60  0001 L CNN "MPN"
F 5 "None" H 3450 6575 60  0001 L CNN "Manufacturer"
	1    3250 6200
	1    0    0    -1  
$EndComp
Connection ~ 3450 6200
Wire Wire Line
	3050 6200 3050 6300
Connection ~ 3050 6300
Wire Wire Line
	3050 6300 2650 6300
$Comp
L antmicroResistors0603:R_0R_0603 R12
U 1 1
P 9550 2400
F 0 "R12" V 9505 2470 60  0000 L CNN
F 1 "R_0R_0603" H 9550 2250 60  0001 C CNN
F 2 "antmicro-footprints:0603-res" H 9750 2600 60  0001 L CNN
F 3 "" H 9550 2400 50  0001 C CNN
F 4 "BOURNS" H 9750 2800 60  0001 L CNN "Manufacturer"
F 5 "CR0603-J/-000ELF" H 9750 2700 60  0001 L CNN "MPN"
F 6 "0R" V 9603 2470 50  0000 L CNN "Val"
	1    9550 2400
	0    1    1    0   
$EndComp
Wire Wire Line
	9550 2550 9550 2650
Wire Wire Line
	9550 2250 9550 2150
Wire Wire Line
	8700 2650 9050 2650
Wire Wire Line
	9050 2950 9050 2650
Connection ~ 9050 2650
Wire Wire Line
	9050 2650 9300 2650
Wire Wire Line
	9300 2950 9300 2650
Connection ~ 9300 2650
Wire Wire Line
	9300 2650 9550 2650
Wire Wire Line
	9550 2950 9550 2650
Connection ~ 9550 2650
Wire Wire Line
	9050 3250 9050 3500
Wire Wire Line
	9300 3250 9300 3500
Wire Wire Line
	9550 3250 9550 3500
Text GLabel 11900 2150 1    50   Input ~ 0
3V3
$Comp
L antmicroDiodesRectifiersSingle:1N4148WS D1
U 1 1
P 3800 2800
F 0 "D1" H 3750 2900 60  0000 C CNN
F 1 "1N4148WS" H 3750 3000 60  0000 C CNN
F 2 "antmicro-footprints:SOD-323F" H 4000 3000 60  0001 L CNN
F 3 "https://www.onsemi.com/pub/Collateral/1N914BWS-D.pdf" H 4000 3100 60  0001 L CNN
F 4 "1N4148WS" H 4000 3300 60  0001 L CNN "MPN"
F 5 "ON Semiconductor" H 4000 3900 60  0001 L CNN "Manufacturer"
	1    3800 2800
	-1   0    0    1   
$EndComp
Wire Notes Line
	5500 1000 5500 4500
Wire Notes Line
	1000 1000 1000 4500
Text Notes 1150 4350 0    91   ~ 0
HDMI connector
Wire Notes Line
	1000 4500 5500 4500
Wire Notes Line
	1000 1000 5500 1000
Wire Notes Line
	10500 1000 10500 4500
Wire Notes Line
	6000 1000 6000 4500
Wire Notes Line
	6000 1000 10500 1000
Wire Notes Line
	15500 1000 15500 4500
Wire Notes Line
	11000 1000 11000 4500
Wire Notes Line
	11000 1000 15500 1000
Wire Notes Line
	6000 4500 10500 4500
Wire Notes Line
	11000 4500 15500 4500
Wire Notes Line
	11000 5000 15500 5000
Wire Notes Line
	1000 5000 10500 5000
Wire Notes Line
	10500 5000 10500 9500
Wire Notes Line
	10500 9500 1000 9500
Wire Notes Line
	1000 9500 1000 5000
Wire Notes Line
	11000 9500 15500 9500
Wire Notes Line
	11000 5000 11000 9500
Wire Notes Line
	15500 5000 15500 9500
Wire Wire Line
	8650 6150 8650 6050
Wire Wire Line
	8650 6450 8650 6550
$Comp
L antmicroResistors0402:R_10k_0402 R2
U 1 1
P 8650 6300
F 0 "R2" V 8695 6230 60  0000 R CNN
F 1 "R_10k_0402" H 8650 6150 60  0001 C CNN
F 2 "antmicro-footprints:0402-res" H 8850 6500 60  0001 L CNN
F 3 "" H 8650 6300 50  0001 C CNN
F 4 "VISHAY" H 8850 6700 60  0001 L CNN "Manufacturer"
F 5 "CRCW040210K0FKEDHP" H 8850 6600 60  0001 L CNN "MPN"
F 6 "10k" V 8597 6230 50  0000 R CNN "Val"
	1    8650 6300
	0    -1   -1   0   
$EndComp
Wire Wire Line
	9450 6550 8650 6550
Connection ~ 8650 6550
Wire Wire Line
	8650 6550 8650 6600
Text Label 2650 7100 0    50   ~ 0
TMDS_CLK_N
Text Label 2650 7000 0    50   ~ 0
TMDS_CLK_P
Text Notes 1750 7000 0    50   ~ 0
IO_L21P_T3_DQS_34
Text Notes 1750 7100 0    50   ~ 0
IO_L21N_T3_DQS_34
Text Notes 1400 7000 0    50   ~ 0
V17
Text Notes 1400 7100 0    50   ~ 0
V18
$Comp
L antmicroUSBDVIHDMIConnectors:685119134923 J2
U 1 1
P 3050 2400
F 0 "J2" H 3050 3337 60  0000 C CNN
F 1 "685119134923" H 3050 3231 60  0000 C CNN
F 2 "antmicro-footprints:HDMI_A_Female_685119134923" H 3250 2600 60  0001 L CNN
F 3 "https://en.wikipedia.org/wiki/HDMI" H 3250 2700 60  0001 L CNN
F 4 "685119134923" H 3250 2900 60  0001 L CNN "MPN"
F 5 "Amphenol" H 3250 3500 60  0001 L CNN "Manufacturer"
	1    3050 2400
	1    0    0    -1  
$EndComp
$EndSCHEMATC
